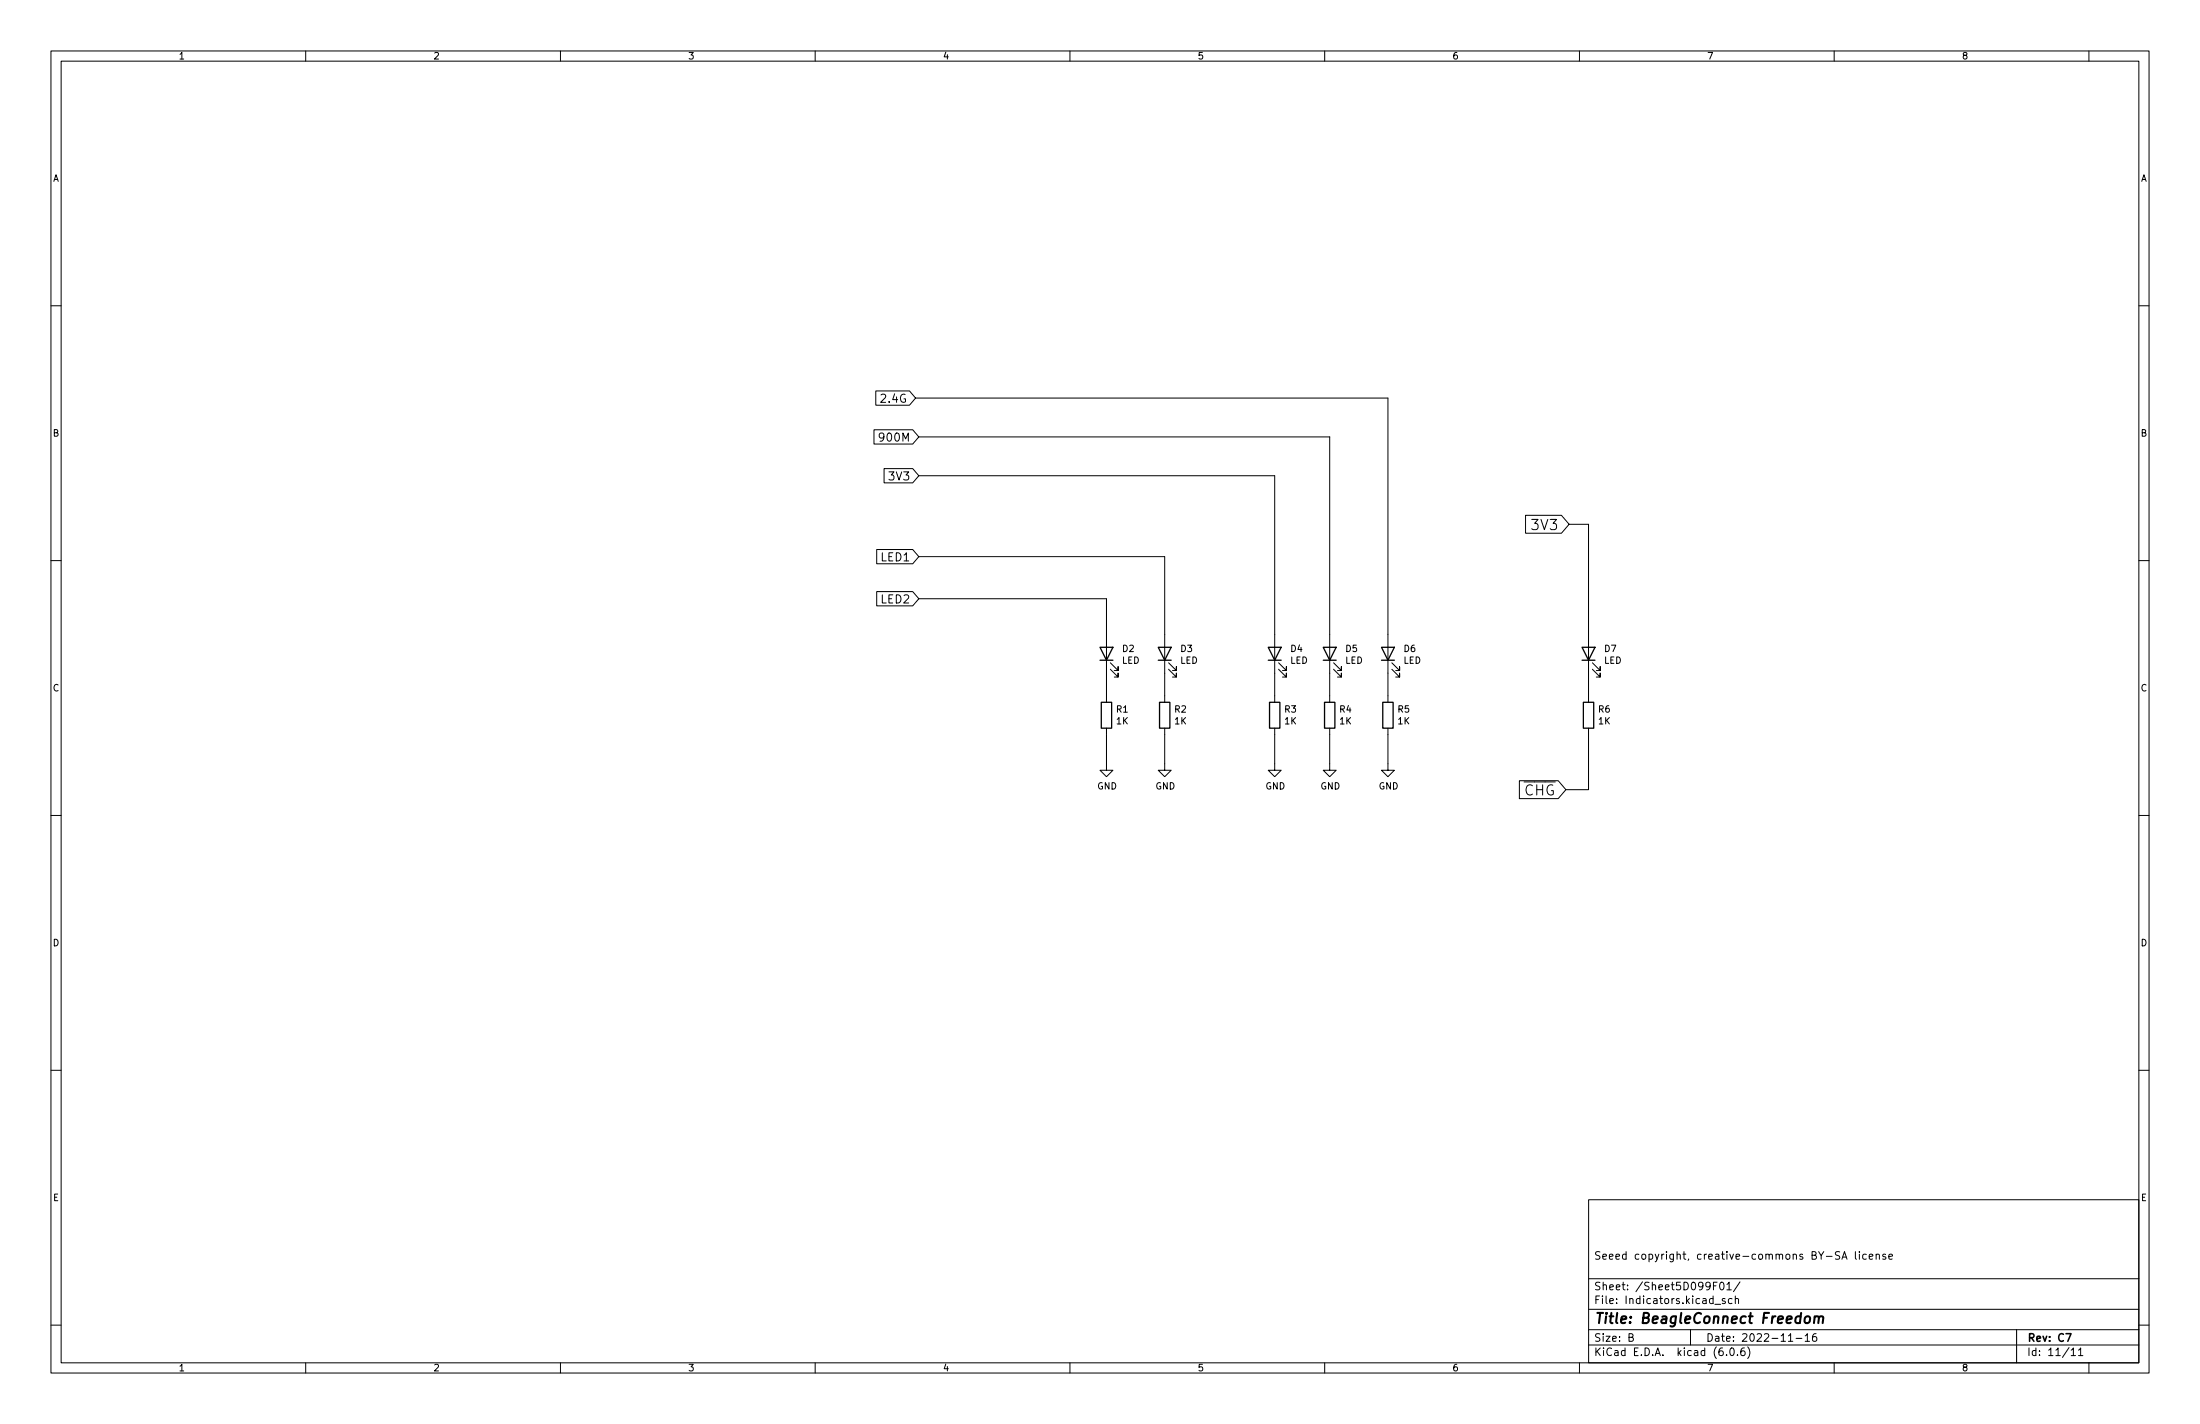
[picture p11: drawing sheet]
<svg xmlns="http://www.w3.org/2000/svg" width="432mm" height="279mm" viewBox="0 0 432 279" stroke-linecap="round" stroke-linejoin="round" font-family="sans-serif">
<g fill="none" stroke="#000" stroke-width=".2">
<path d="M10 10h411.8v259.4h-411.8zM12 12h407.8v255.4h-407.8zM60 10v2M110 10v2M160 10v2M210 10v2M260 10v2M310 10v2M360 10v2M410 10v2M10 60h2M419.8 60h2"/>
<path d="M171.9 76.7h6.6l1.2 1.4-1.2 1.4h-6.6zM179.7 78.1h92.7v59.7M171.5 84.3h7.6l1.2 1.4-1.2 1.4h-7.6zM173.5 91.9h5.6l1.2 1.4-1.2 1.4h-5.6zM180.3 93.3h69.9v44.5M180.3 85.7h80.7v52.1M10 110h2M172.1 116.1h7l1.2 1.4-1.2 1.4h-7zM172.1 107.8h7l1.2 1.4-1.2 1.4h-7zM180.3 117.5h36.9v20.3M180.3 109.2h48.3v28.6M299.4 101.1h7.1l1.5 1.8-1.5 1.7h-7.1z"/>
<path d="M308 102.9h3.8v34.9M419.8 110h2M217.9 131.3l1.6 1.5v-.7v.7h-.8M217.9 130l1.6 1.6v-.8v.8h-.8M229.4 131.3l1.5 1.5v-.7v.7h-.8M229.4 130l1.5 1.6v-.8v.8h-.8M251 131.3l1.5 1.5v-.7v.7h-.8M251 130l1.5 1.6v-.8v.8h-.8M261.7 131.3l1.6 1.5v-.7v.7h-.8M261.7 130l1.6 1.6v-.8v.8h-.8M273.2 131.3l1.5 1.5v-.7v.7h-.8M273.2 130l1.5 1.6v-.8v.8h-.8"/>
<path d="M312.5 131.3l1.6 1.5v-.7v.7h-.8M312.5 130l1.6 1.6v-.8v.8h-.8M10 160h2M217.2 142.9v8.2h1.2l-1.2 1.3-1.3-1.3h1.3M228.6 142.9v8.2h1.3l-1.3 1.3-1.3-1.3h1.3M250.2 142.9v8.2h1.3l-1.3 1.3-1.3-1.3h1.3M261 142.9v8.2h1.3l-1.3 1.3-1.3-1.3h1.3M272.4 142.9v8.2h1.3l-1.3 1.3-1.3-1.3h1.3M298.2 153.2h7.6l1.5 1.7-1.5 1.8h-7.6zM311.8 142.9v12h-4.5M419.8 160h2M10 210h2"/>
<path d="M419.8 210h2M311.8 235.4h108v32h-108zM10 260h2M311.8 256.9h108M311.8 250.9h108M336.3 252.3h.5M336.6 255.9h1.1M337 251.6h-.7v1.5M337.7 251.6h.2a.8 .8 0 0 1 .5 .7 .8 .8 0 0 1-.5 .8 .99 .99 0 0 1-.2-1.5zM338.6 254.9l-.4-.1-.2 .2 .1 .2 .5 .2v.3h-.6M338.9 252l.5-.4v1.5M338.9 253.1h.9"/>
<path d="M339.9 254.9l-.4-.1-.3 .3 .2 .6h.5M340.6 254.9l.2-.1 .4 .1v.9M340.6 254.3v1.5M341.5 251.5l-1.3 1.9M361.1 245.7l-.6-.1-.2 .1v.4l.6 .3 .2 .4-.3 .3-.6-.1M361.5 247.1l.5-1.5 .5 1.5M361.7 246.7h.7M364.2 245.6v1.3l.2 .2M364.9 245.6v.1M364.9 246.1v1M366.3 246.1h-.4l-.3 .3 .1 .6h.6M366.9 246.6l.7-.2-.1-.3h-.4l-.2 .2v.7h.6"/>
<path d="M368.2 246.2l.2-.1h.4l.1 1M368.2 246.1v1M370.1 246.1h-.4l-.2 .2 .1 .2 .5 .2v.3h-.6M370.7 246.6l.7-.2v-.3h-.5l-.2 .2 .1 .7h.6M419.8 260h2M60 267.4v2M110 267.4v2M160 267.4v2M210 267.4v2M260 267.4v2M310 267.4v2M311.8 263.9h108"/>
<path d="M311.8 260.9h108M319.7 262.4l.7-.1 .1-.2-.1-.4h-.7v1.5h.6l.3-.3a.39 .39 0 0 0-.4-.5M331.8 260.9v3M338.9 265.8v.2M339.7 264.5h.2a.8 .8 0 0 1 .5 .7 .8 .8 0 0 1-.5 .8 1 1 0 0 1-.2-1.5zM341 265.8v.2M342.4 264.5a.59 .59 0 0 0-.7 .6v.6l.1 .2 .4 .1 .2-.2 .1-.5-.1-.2-.5-.1-.2 .3M343 264.3a1.72 1.72 0 0 1 0 2.2M351 263.2h.9M352.5 262.6h1.2M354.3 262.1l.4-.4v1.5M354.3 263.2h.9"/>
<path d="M356.4 261.7a.6 .6 0 0 0-.7 .6v.6l.2 .2 .4 .1 .2-.2 .1-.5-.2-.2-.4-.1-.3 .3M360 267.4v2M395.8 260.9v6.5M406.5 264.9l.4-.4v1.5M406.5 266h.9M407.9 264.9l.5-.4v1.5M407.9 266h.9M410 267.4v2"/>
</g>
<path d="M405.5 261.7h1l-.6 1.5" fill="none" stroke="#000" stroke-width=".3"/>
<path d="M354.4 258.5a.52 .52 0 0 1 .5-.2 .52 .52 0 0 1 .4 .4l-.1 .5a.55 .55 0 0 1-.5 .4 .55 .55 0 0 1-.5-.4zM356.2 258.5a.49 .49 0 0 1 .8 .1l-.1 1M356.2 258.3l-.2 1.3M357 258.6a.5 .5 0 0 1 .8-.2l-.1 1.2" fill="none" stroke="#000" stroke-width=".4"/>
<g fill="none" stroke="#000" stroke-width=".25">
<path d="M215.9 127h2.5l-1.2 2.5zM215.9 129.5h2.5M216.2 137.8h2v5.1h-2zM227.3 127h2.6l-1.3 2.5zM227.3 129.5h2.6M227.6 137.8h2v5.1h-2zM248.9 127h2.6l-1.3 2.5zM248.9 129.5h2.6M249.2 137.8h2v5.1h-2zM259.7 127h2.6l-1.3 2.5zM259.7 129.5h2.6M260 137.8h2v5.1h-2z"/>
<path d="M271.1 127h2.6l-1.3 2.5zM271.1 129.5h2.6M271.4 137.8h2v5.1h-2zM310.5 127h2.6l-1.3 2.5zM310.5 129.5h2.6M310.8 137.8h2v5.1h-2z"/>
</g>
<g font-size="2.8">
<text x="301" y="104">3V3</text>
<text x="296.9" y="156.1">~{CHG}</text>
<text x="312.8" y="259.7">Title: BeagleConnect Freedom</text>
</g>
<g font-size="2.2">
<text x="173.3" y="79">2.4G</text>
<text x="173.2" y="86.6">900M</text>
<text x="174.8" y="94.3">3V3</text>
<text x="173" y="110.1">LED1</text>
<text x="173" y="118.4">LED2</text>
</g>
<g font-size="2.1">
<text x="312.8" y="247.1">Seeed copyright, creative-commons BY-SA license</text>
<text x="312.8" y="255.9">File: Indicators.kicad_sch</text>
<text x="312.8" y="253.2">Sheet: /Sheet5D099F01/</text>
<text x="312.8" y="263.2">Size: B</text>
<text x="334.8" y="263.2">Date: 2022-11-16</text>
<text x="397.8" y="263.2">Rev: C7</text>
<text x="312.8" y="266">KiCad E.D.A. kicad (6.0.6)</text>
<text x="397.8" y="266">Id: 11/11</text>
</g>
<g font-size="1.8">
<text x="35" y="11.7">1</text>
<text x="85" y="11.7">2</text>
<text x="135" y="11.7">3</text>
<text x="185" y="11.7">4</text>
<text x="235" y="11.7">5</text>
<text x="285" y="11.7">6</text>
<text x="335" y="11.7">7</text>
<text x="385" y="11.7">8</text>
<text x="10.3" y="35.6">A</text>
<text x="420.1" y="35.6">A</text>
<text x="10.3" y="85.7">B</text>
<text x="420.1" y="85.7">B</text>
<text x="220.2" y="130.2">LED</text>
<text x="220.3" y="127.9">D2</text>
<text x="231.6" y="130.2">LED</text>
<text x="231.8" y="127.9">D3</text>
<text x="253.2" y="130.2">LED</text>
<text x="253.4" y="127.9">D4</text>
<text x="264" y="130.2">LED</text>
<text x="264.1" y="127.9">D5</text>
<text x="275.4" y="130.2">LED</text>
<text x="275.6" y="127.9">D6</text>
<text x="314.8" y="130.2">LED</text>
<text x="314.9" y="127.9">D7</text>
<text x="10.3" y="135.6">C</text>
<text x="420.1" y="135.6">C</text>
<text x="219.1" y="139.8">R1</text>
<text x="219.1" y="142.1">1K</text>
<text x="230.6" y="139.8">R2</text>
<text x="230.6" y="142.1">1K</text>
<text x="252.2" y="139.8">R3</text>
<text x="252.2" y="142.1">1K</text>
<text x="263" y="139.8">R4</text>
<text x="263" y="142.1">1K</text>
<text x="274.4" y="139.8">R5</text>
<text x="274.4" y="142.1">1K</text>
<text x="313.8" y="139.8">R6</text>
<text x="313.8" y="142.1">1K</text>
<text x="215.3" y="154.9">GND</text>
<text x="226.8" y="154.9">GND</text>
<text x="248.4" y="154.9">GND</text>
<text x="259.1" y="154.9">GND</text>
<text x="270.6" y="154.9">GND</text>
<text x="10.3" y="185.7">D</text>
<text x="420.1" y="185.7">D</text>
<text x="10.4" y="235.7">E</text>
<text x="420.2" y="235.7">E</text>
<text x="35" y="269.1">1</text>
<text x="85" y="269.1">2</text>
<text x="135" y="269.1">3</text>
<text x="185" y="269.1">4</text>
<text x="235" y="269.1">5</text>
<text x="285" y="269.1">6</text>
<text x="335" y="269.1">7</text>
<text x="385" y="269.1">8</text>
</g>
</svg>
